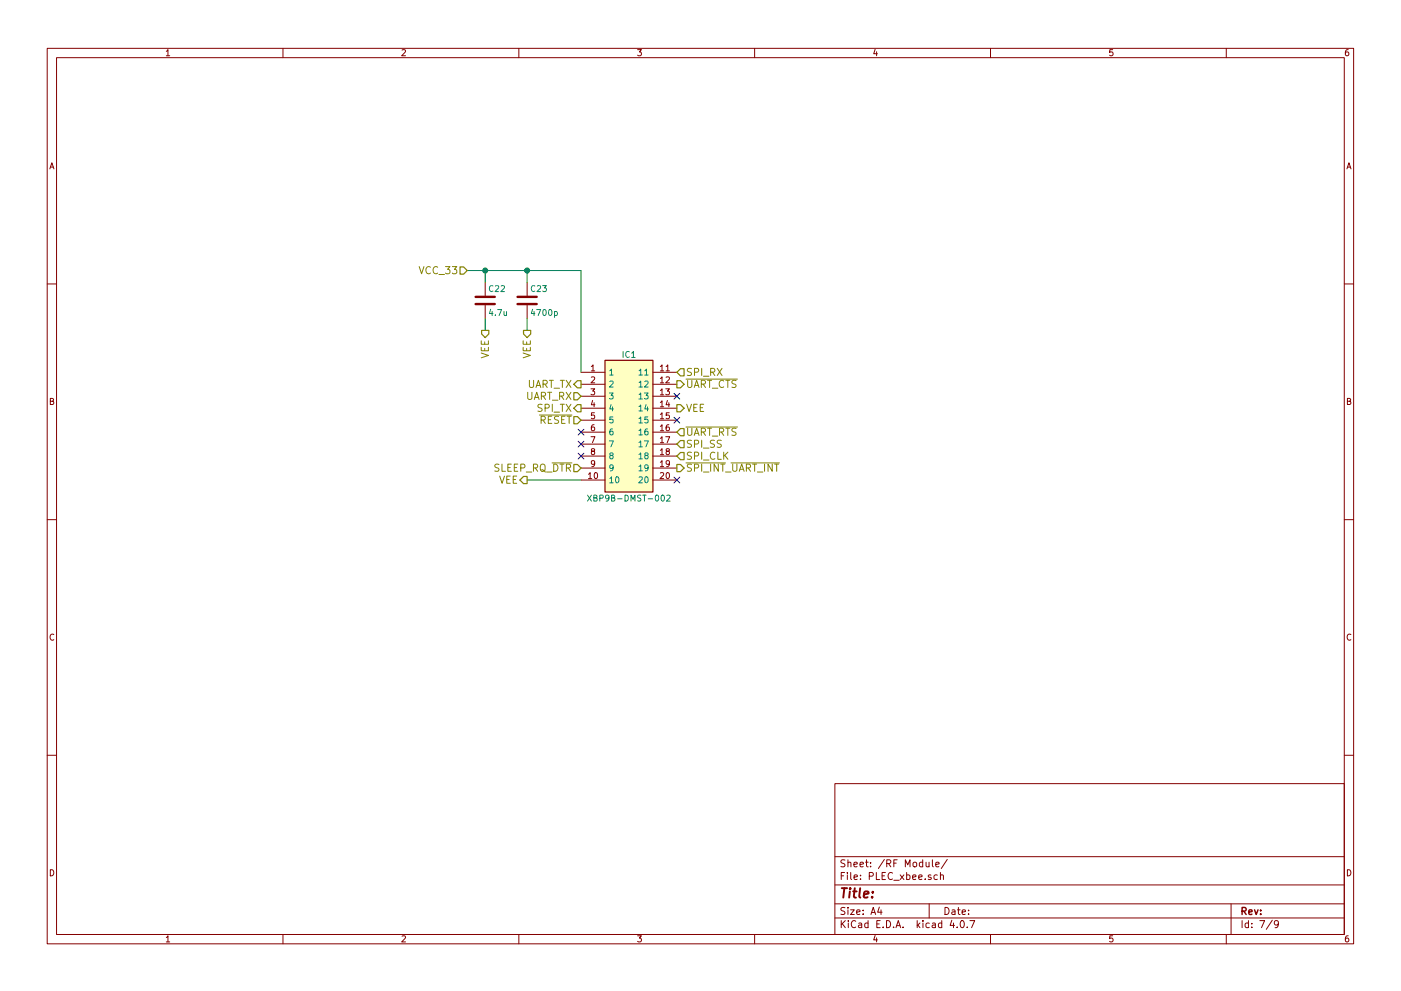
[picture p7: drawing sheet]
EESchema Schematic File Version 2
LIBS:power
LIBS:device
LIBS:switches
LIBS:relays
LIBS:motors
LIBS:transistors
LIBS:conn
LIBS:linear
LIBS:regul
LIBS:74xx
LIBS:cmos4000
LIBS:adc-dac
LIBS:memory
LIBS:xilinx
LIBS:microcontrollers
LIBS:dsp
LIBS:microchip
LIBS:analog_switches
LIBS:motorola
LIBS:texas
LIBS:intel
LIBS:audio
LIBS:interface
LIBS:digital-audio
LIBS:philips
LIBS:display
LIBS:cypress
LIBS:siliconi
LIBS:opto
LIBS:atmel
LIBS:contrib
LIBS:valves
LIBS:teensy
LIBS:XBP9B-DMST-002
LIBS:PLEC
LIBS:cap_470u
LIBS:PLEC-cache
EELAYER 25 0
EELAYER END
$Descr A4 11693 8268
encoding utf-8
Sheet 7 9
Title ""
Date ""
Rev ""
Comp ""
Comment1 ""
Comment2 ""
Comment3 ""
Comment4 ""
$EndDescr
$Comp
L XBP9B-DMST-002 IC1
U 1 1
P 4850 3100
F 0 "IC1" H 5250 3250 50  0000 C CNN
F 1 "XBP9B-DMST-002" H 5250 2050 50  0000 C CNN
F 2 "PLEC:XBP9B-DMST-002" H 5250 1950 50  0001 C CNN
F 3 "http://www.digi.com/pdf/ds_xbeepro900hp.pdf" H 5250 1850 50  0001 C CNN
F 4 "MODULE XBEE PRO S3B 900HP RPSMA" H 5250 1750 50  0001 C CNN "Description"
F 5 "RS" H 5250 1650 50  0001 C CNN "Supplier_Name"
F 6 "" H 5250 1550 50  0001 C CNN "RS Part Number"
F 7 "Digi International" H 5250 1450 50  0001 C CNN "Manufacturer_Name"
F 8 "XBP9B-DMST-002" H 5250 1350 50  0001 C CNN "Manufacturer_Part_Number"
F 9 "" H 5250 1250 50  0001 C CNN "Allied_Number"
F 10 "" H 5250 1150 50  0001 C CNN "Other Part Number"
F 11 "" H 5500 1050 50  0001 C CNN "Height"
	1    4850 3100
	1    0    0    -1  
$EndComp
NoConn ~ 5650 4000
NoConn ~ 4850 3800
$Comp
L C C23
U 1 1
P 4400 2500
F 0 "C23" H 4425 2600 50  0000 L CNN
F 1 "4700p" H 4425 2400 50  0000 L CNN
F 2 "PLEC:THTt_100Px150Lx100Wx183H_4700p" H 4438 2350 50  0001 C CNN
F 3 "" H 4400 2500 50  0001 C CNN
	1    4400 2500
	1    0    0    -1  
$EndComp
Wire Wire Line
	4400 4000 4850 4000
Wire Wire Line
	4850 2250 4850 3100
Wire Wire Line
	3900 2250 4850 2250
NoConn ~ 5650 3300
NoConn ~ 5650 3500
Text HLabel 3900 2250 0    60   Input ~ 0
VCC_33
Text HLabel 4850 3200 0    60   Output ~ 0
UART_TX
Text HLabel 4850 3300 0    60   Input ~ 0
UART_RX
Text HLabel 4850 3400 0    60   Output ~ 0
SPI_TX
Text HLabel 4850 3500 0    60   Input ~ 0
~RESET
Text HLabel 4850 3900 0    60   Input ~ 0
SLEEP_RQ_~DTR
Text HLabel 5650 3100 2    60   Input ~ 0
SPI_RX
Text HLabel 5650 3200 2    60   Output ~ 0
~UART_CTS
Text HLabel 5650 3600 2    60   Input ~ 0
~UART_RTS
Text HLabel 5650 3700 2    60   Input ~ 0
SPI_SS
Text HLabel 5650 3800 2    60   Input ~ 0
SPI_CLK
Text HLabel 5650 3900 2    60   Output ~ 0
~SPI_INT~_~UART_INT
NoConn ~ 4850 3700
NoConn ~ 4850 3600
Text HLabel 4400 4000 0    60   Output ~ 0
VEE
Text HLabel 5650 3400 2    60   Output ~ 0
VEE
Text HLabel 4400 2750 3    60   Output ~ 0
VEE
Wire Wire Line
	4400 2350 4400 2250
Connection ~ 4400 2250
Wire Wire Line
	4400 2750 4400 2650
$Comp
L C C22
U 1 1
P 4050 2500
F 0 "C22" H 4075 2600 50  0000 L CNN
F 1 "4.7u" H 4075 2400 50  0000 L CNN
F 2 "PLEC:THTm_1.5Px4Dx7H_4.7u" H 4088 2350 50  0001 C CNN
F 3 "" H 4050 2500 50  0001 C CNN
	1    4050 2500
	1    0    0    -1  
$EndComp
Text HLabel 4050 2750 3    60   Output ~ 0
VEE
Wire Wire Line
	4050 2750 4050 2650
Wire Wire Line
	4050 2350 4050 2250
Connection ~ 4050 2250
$EndSCHEMATC
